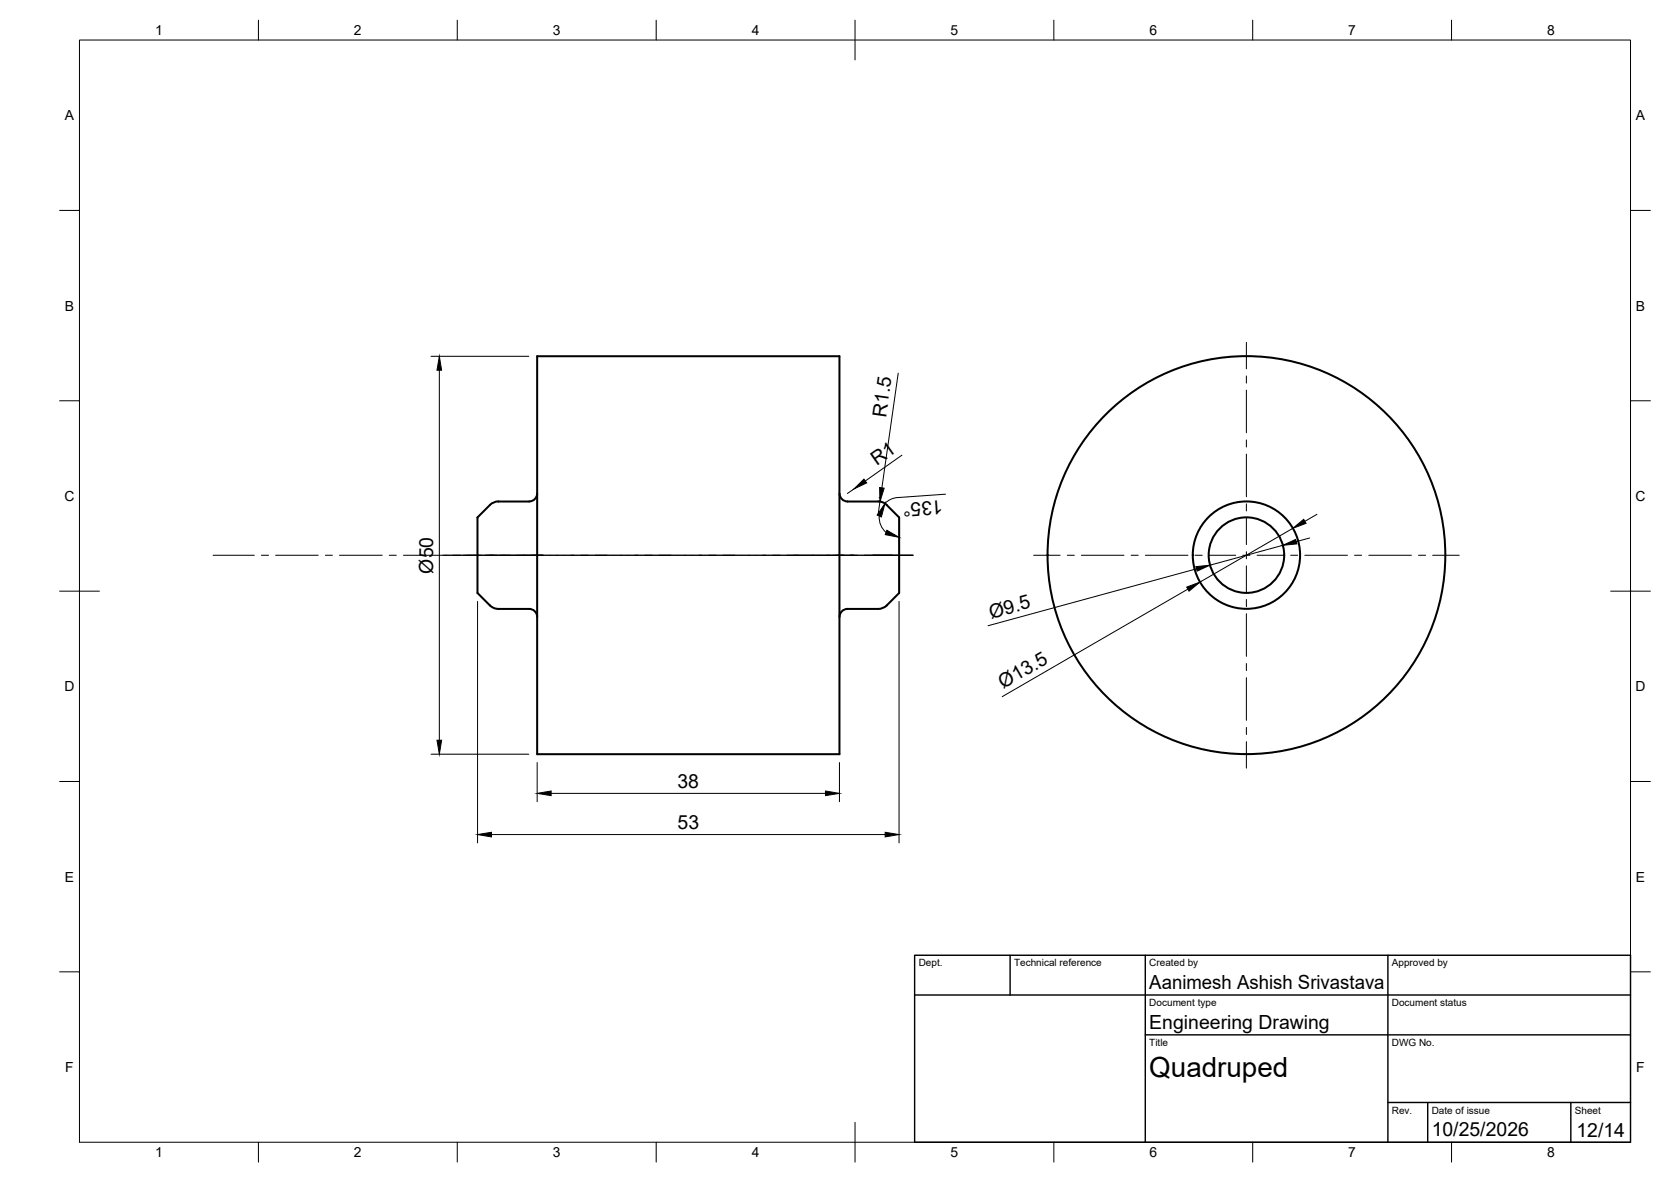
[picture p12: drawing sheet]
<svg xmlns="http://www.w3.org/2000/svg" width="420mm" height="297mm" viewBox="0 0 420 297" stroke-linecap="round" stroke-linejoin="round" font-family="sans-serif">
<!-- layer: Visible -->
<g fill="none" stroke="#000" stroke-width=".51">
<path d="M135.1 89.5h76v100h-76zM125.3 126l-.9 .2-.8 .4-3.5 3.4v19l3.5 3.5 .8 .4 .9 .1M135.1 124a2 2 0 0 1-2 2h-7.8M211.1 124a2.04 2.04 0 0 0 2 2h7.7l1 .2 .8 .4 3.5 3.4v19l-3.2 3.2-1.1 .7-1 .1h-7.7a2 2 0 0 0-2 2M125.3 153h7.8a2 2 0 0 1 2 2"/>
<circle cx="313.4" cy="139.5" r="9.5"/>
<circle cx="313.4" cy="139.5" r="13.5"/>
<circle cx="313.4" cy="139.5" r="50"/>
</g>
<!-- layer: BORDER -->
<g fill="none" stroke="#000" stroke-width=".25">
<path d="M20 10.1h390v276.9h-390zM65 5.1v5M115 5.1v5M165 5.1v5M215 5.1v10M265 5.1v5M315 5.1v5M365 5.1v5M15 52.9h5M410 52.9h5M15 100.7h5M410 100.7h5"/>
<path d="M15 148.6h10M405 148.6h10M15 196.4h5M410 196.4h5M15 244.2h5M410 244.2h5M65 287v5M115 287v5M165 287v5M215 282.1v9.9M265 287v5M315 287v5"/>
<path d="M365 287v5"/>
</g>
<!-- layer: TITLEBLOCK -->
<path d="M230 240.1h180v46.9h-180zM230 250h180M254 240.1v9.9M288 240.1v46.9M349 240.1v46.9M288 260.1h122M349 277.1h61M359 277.1v9.9M395 277.1v9.9" fill="none" stroke="#000" stroke-width=".36"/>
<!-- layer: Smart Centers -->
<g fill="none" stroke="#000" stroke-width=".25">
<path d="M313.4 86v6.7M313.4 94.5v1.8M313.4 98.1v10.7M313.4 110.6v1.7M313.4 114.1v10.7M53.6 139.5h10.3M65.7 139.5h1.8M69.3 139.5h10.7M81.8 139.5h1.8M85.4 139.5h10.7M97.9 139.5h1.8M101.5 139.5h128.1"/>
<path d="M217.3 139.5h12.3h-10.1M259.9 139.5h6.7M268.4 139.5h1.7M271.9 139.5h10.7M284.4 139.5h1.8M288 139.5h10.7M300.5 139.5h1.8M304.1 139.5h6.6M312.5 139.5h1.8M313.4 126.6v1.8M313.4 130.2v6.6M313.4 138.6v1.8"/>
<path d="M316.1 139.5h6.6M324.5 139.5h1.8M328.1 139.5h10.7M340.6 139.5h1.8M344.2 139.5h10.7M356.7 139.5h1.8M360.2 139.5h6.7M313.4 142.2v6.7M313.4 150.7v1.7M313.4 154.2v10.7M313.4 166.7v1.8M313.4 170.3v10.7"/>
<path d="M313.4 182.8v1.8M313.4 186.4v6.6"/>
</g>
<!-- layer: FD_Dimensions -->
<g fill="none" stroke="#000" stroke-width=".25">
<path d="M108.4 89.5h24.6M110.5 93v93M225.8 93.8l-4.1 28.8M226.8 114.4l-9.2 6.5M214.7 122.9l-1.6 1.1M221 125l.5 .4M221.1 129.7l.2 1.9 .6 1.2 .9 1M221.3 126.1l-.5 2.9M237.7 124.2l-12.6 .9-1.6 .6-1 .8M322.6 137l-18.4 5M325.1 132.8l-23.4 13.5M329.3 135.2l-3.4 .9"/>
<path d="M331.1 129.3l-3 1.7M120.1 151.1v60.7M226.1 151.1v60.7M298.7 148l-46.7 27.1M300.9 142.9l-52.5 14.4M108.4 189.5h24.6M135.1 191.6v9.9M138.6 199.4h69M211.1 191.6v9.9M123.6 209.7h99"/>
</g>
<g fill="#000" stroke="#000" stroke-width=".25">
<path d="M110.5 89.5l.5 3.5h-1.1zM214.7 122.9l2.5-2.5 .7 1zM222.5 126.5l-.9 3.4-1-.5zM221.2 122.5l1.1 .2-1 3.4zM223 133.3l3.1 1.7-3.5-.6zM322.6 137l3.2-1.4 .3 1.1zM325.1 132.8l2.7-2.3 .6 1zM298.4 147.5l3.3-1.2-2.7 2.3zM300.7 142.4l3.5-.4-3.2 1.5zM109.9 186h1.1l-.5 3.5zM135.1 199.4l3.5-.6v1.1zM207.6 198.8l3.5 .6-3.5 .5z"/>
<path d="M120.1 209.7l3.5-.5v1.1zM222.6 209.2l3.5 .5-3.5 .6z"/>
</g>
<text font-size="7" x="289" y="270.6">Quadruped</text>
<g font-size="4.9">
<text x="222.8" y="105" transform="rotate(-82 222.8 105)">R1.5</text>
<text x="220.5" y="117.1" transform="rotate(-35 220.5 117.1)">R1</text>
<text x="237" y="125.7" transform="rotate(176 237 125.7)">135°</text>
<text x="108.9" y="144.1" transform="rotate(-90 108.9 144.1)">Ø50</text>
<text x="249.2" y="155.4" transform="rotate(-15 249.2 155.4)">Ø9.5</text>
<text x="252.3" y="173.2" transform="rotate(-30 252.3 173.2)">Ø13.5</text>
<text x="170.3" y="197.9">38</text>
<text x="170.4" y="208.3">53</text>
<text x="289" y="248.5">Aanimesh Ashish Srivastava</text>
<text x="289" y="258.6">Engineering Drawing</text>
<text x="360" y="285.5">10/25/2026</text>
<text x="396.4" y="285.7">12/14</text>
</g>
<g font-size="3.5">
<text x="39" y="8.8">1</text>
<text x="89" y="8.8">2</text>
<text x="139" y="8.8">3</text>
<text x="189" y="8.8">4</text>
<text x="239" y="8.8">5</text>
<text x="289" y="8.8">6</text>
<text x="339" y="8.8">7</text>
<text x="389" y="8.8">8</text>
<text x="16.3" y="30.2">A</text>
<text x="411.3" y="30.2">A</text>
<text x="16.3" y="78">B</text>
<text x="411.3" y="78">B</text>
<text x="16.2" y="125.9">C</text>
<text x="411.2" y="125.9">C</text>
<text x="16.2" y="173.7">D</text>
<text x="411.2" y="173.7">D</text>
<text x="16.3" y="221.6">E</text>
<text x="411.3" y="221.6">E</text>
<text x="16.4" y="269.4">F</text>
<text x="411.4" y="269.4">F</text>
<text x="39" y="290.8">1</text>
<text x="89" y="290.8">2</text>
<text x="139" y="290.8">3</text>
<text x="189" y="290.8">4</text>
<text x="239" y="290.8">5</text>
<text x="289" y="290.8">6</text>
<text x="339" y="290.8">7</text>
<text x="389" y="290.8">8</text>
</g>
<g font-size="2.5">
<text x="231" y="242.9">Dept.</text>
<text x="255" y="242.9">Technical reference</text>
<text x="289" y="242.9">Created by</text>
<text x="350" y="242.9">Approved by</text>
<text x="289" y="252.8">Document type</text>
<text x="350" y="252.8">Document status</text>
<text x="289" y="262.9">Title</text>
<text x="350" y="262.9">DWG No.</text>
<text x="350" y="279.9">Rev.</text>
<text x="360" y="279.9">Date of issue</text>
<text x="396" y="279.9">Sheet</text>
</g>
</svg>
